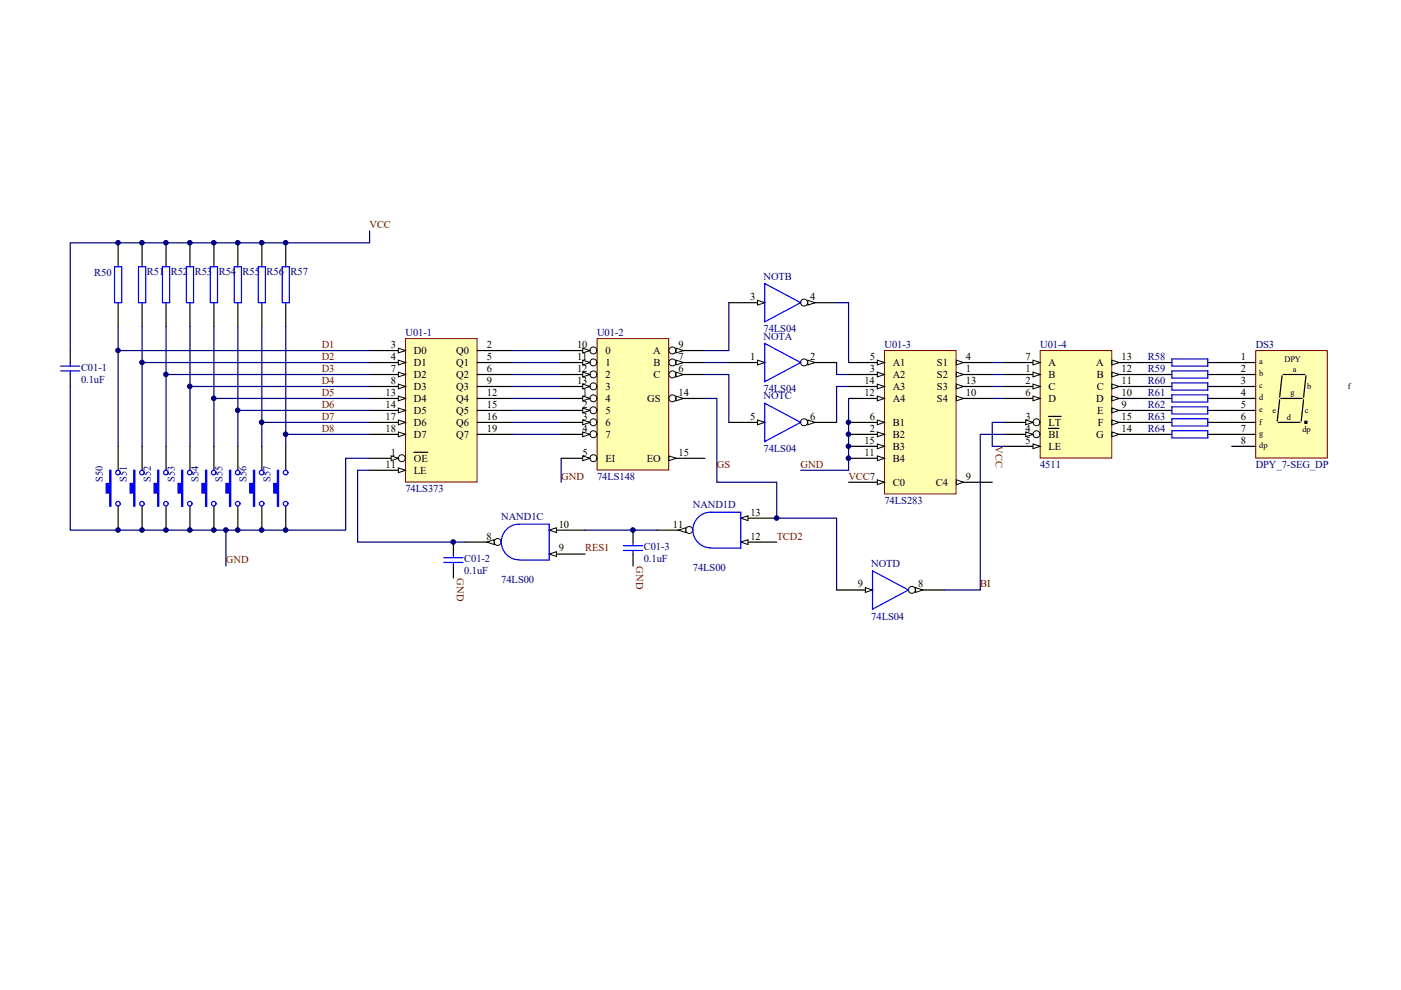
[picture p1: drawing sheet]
# Altium schematic sheet PART-01-抢答输入、锁存、显示电路R50-99.SchDoc
size A4

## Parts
C01-1  value 0.1uF  [RAD-0.3]  (hidden comment: Cap)
C01-2  value 0.1uF  [RAD-0.3]  (hidden comment: Cap)
C01-3  value 0.1uF  [RAD-0.3]  (hidden comment: Cap)
DS3  DPY_7-SEG_DP  [8-.5]
NAND1  74LS00  [DIP-14]  (parts C,D of 4)
NOT  74LS04  [DIP-14]  (parts A,B,C,D of 6)
R50  ES2  (value not drawn)
R51  RES2  (value not drawn)
R52  RES2  (value not drawn)
R53  RES2  (value not drawn)
R54  RES2  (value not drawn)
R55  RES2  (value not drawn)
R56  RES2  (value not drawn)
R57  RES2  (value not drawn)
R58  RES2  (value not drawn)
R59  RES2  (value not drawn)
R60  RES2  (value not drawn)
R61  RES2  (value not drawn)
R62  RES2  (value not drawn)
R63  RES2  (value not drawn)
R64  RES2  (value not drawn)
S50  SW-PB  [SPST-2]  (value not drawn)
S51  SW-PB  [SPST-2]  (value not drawn)
S52  SW-PB  [SPST-2]  (value not drawn)
S53  SW-PB  [SPST-2]  (value not drawn)
S54  SW-PB  [SPST-2]  (value not drawn)
S55  SW-PB  [SPST-2]  (value not drawn)
S56  SW-PB  [SPST-2]  (value not drawn)
S57  SW-PB  [SPST-2]  (value not drawn)
U01-1  74LS373  [DIP-20]
U01-2  74LS148  [DIP-16]
U01-3  74LS283  [DIP-16]
U01-4  4511  [DIP-16]

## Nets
GND: C01-1.1 C01-2.1 C01-3.1 NAND1.7(GND) NOT.7(GND) S50.1 S51.1 S52.1 S53.1 S54.1 S55.1 S56.1 S57.1 U01-1.1(~{OE}) U01-1.10(GND) U01-2.5(EI) U01-2.8(GND) U01-3.2(B2) U01-3.6(B1) U01-3.8(GND) U01-3.11(B4) U01-3.12(A4) U01-3.15(B3) U01-4.8(GND)
VCC: C01-1.2 NAND1.14(VCC) NOT.14(VCC) R50.2 R51.2 R52.2 R53.2 R54.2 R55.2 R56.2 R57.2 U01-1.20(VCC) U01-2.16(VCC) U01-3.7(C0) U01-3.16(VCC) U01-4.3(~{LT}) U01-4.5(LE) U01-4.16(VCC)
BI: NOT.8 U01-4.4(~{BI})
D1: R50.1 S50.2 U01-1.3(D0)
D2: R51.1 S51.2 U01-1.4(D1)
D3: R52.1 S52.2 U01-1.7(D2)
D4: R53.1 S53.2 U01-1.8(D3)
D5: R54.1 S54.2 U01-1.13(D4)
D6: R55.1 S55.2 U01-1.14(D5)
D7: R56.1 S56.2 U01-1.17(D6)
D8: R57.1 S57.2 U01-1.18(D7)
GS: NAND1.13 NOT.9 U01-2.14(GS)
RES1: NAND1.9
TCD2: NAND1.12
NetC01-2_2: C01-2.2 NAND1.8 U01-1.11(LE)
NetC01-3_2: C01-3.2 NAND1.10 NAND1.11
NetDS3_1: DS3.1(a) R58.2
NetDS3_2: DS3.2(b) R59.2
NetDS3_3: DS3.3(c) R60.2
NetDS3_4: DS3.4(d) R61.2
NetDS3_5: DS3.5(e) R62.2
NetDS3_6: DS3.6(f) R63.2
NetDS3_7: DS3.7(g) R64.2
NetNOT_1: NOT.1 U01-2.7(B)
NetNOT_2: NOT.2 U01-3.3(A2)
NetNOT_3: NOT.3 U01-2.9(A)
NetNOT_4: NOT.4 U01-3.5(A1)
NetNOT_5: NOT.5 U01-2.6(C)
NetNOT_6: NOT.6 U01-3.14(A3)
NetR58_1: R58.1 U01-4.13(A)
NetR59_1: R59.1 U01-4.12(B)
NetR60_1: R60.1 U01-4.11(C)
NetR61_1: R61.1 U01-4.10(D)
NetR62_1: R62.1 U01-4.9(E)
NetR63_1: R63.1 U01-4.15(F)
NetR64_1: R64.1 U01-4.14(G)
NetU01-1_2: U01-1.2(Q0) U01-2.10(0)
NetU01-1_5: U01-1.5(Q1) U01-2.11(1)
NetU01-1_6: U01-1.6(Q2) U01-2.12(2)
NetU01-1_9: U01-1.9(Q3) U01-2.13(3)
NetU01-1_12: U01-1.12(Q4) U01-2.1(4)
NetU01-1_15: U01-1.15(Q5) U01-2.2(5)
NetU01-1_16: U01-1.16(Q6) U01-2.3(6)
NetU01-1_19: U01-1.19(Q7) U01-2.4(7)
NetU01-3_1: U01-3.1(S2) U01-4.1(B)
NetU01-3_4: U01-3.4(S1) U01-4.7(A)
NetU01-3_10: U01-3.10(S4) U01-4.6(D)
NetU01-3_13: U01-3.13(S3) U01-4.2(C)

Not connected (* = marked no-connect by the designer): DS3 8(dp); U01-2 15(EO); U01-3 9(C4)

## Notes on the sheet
- PART-01-抢答输入、锁存、显示电路R50-99
